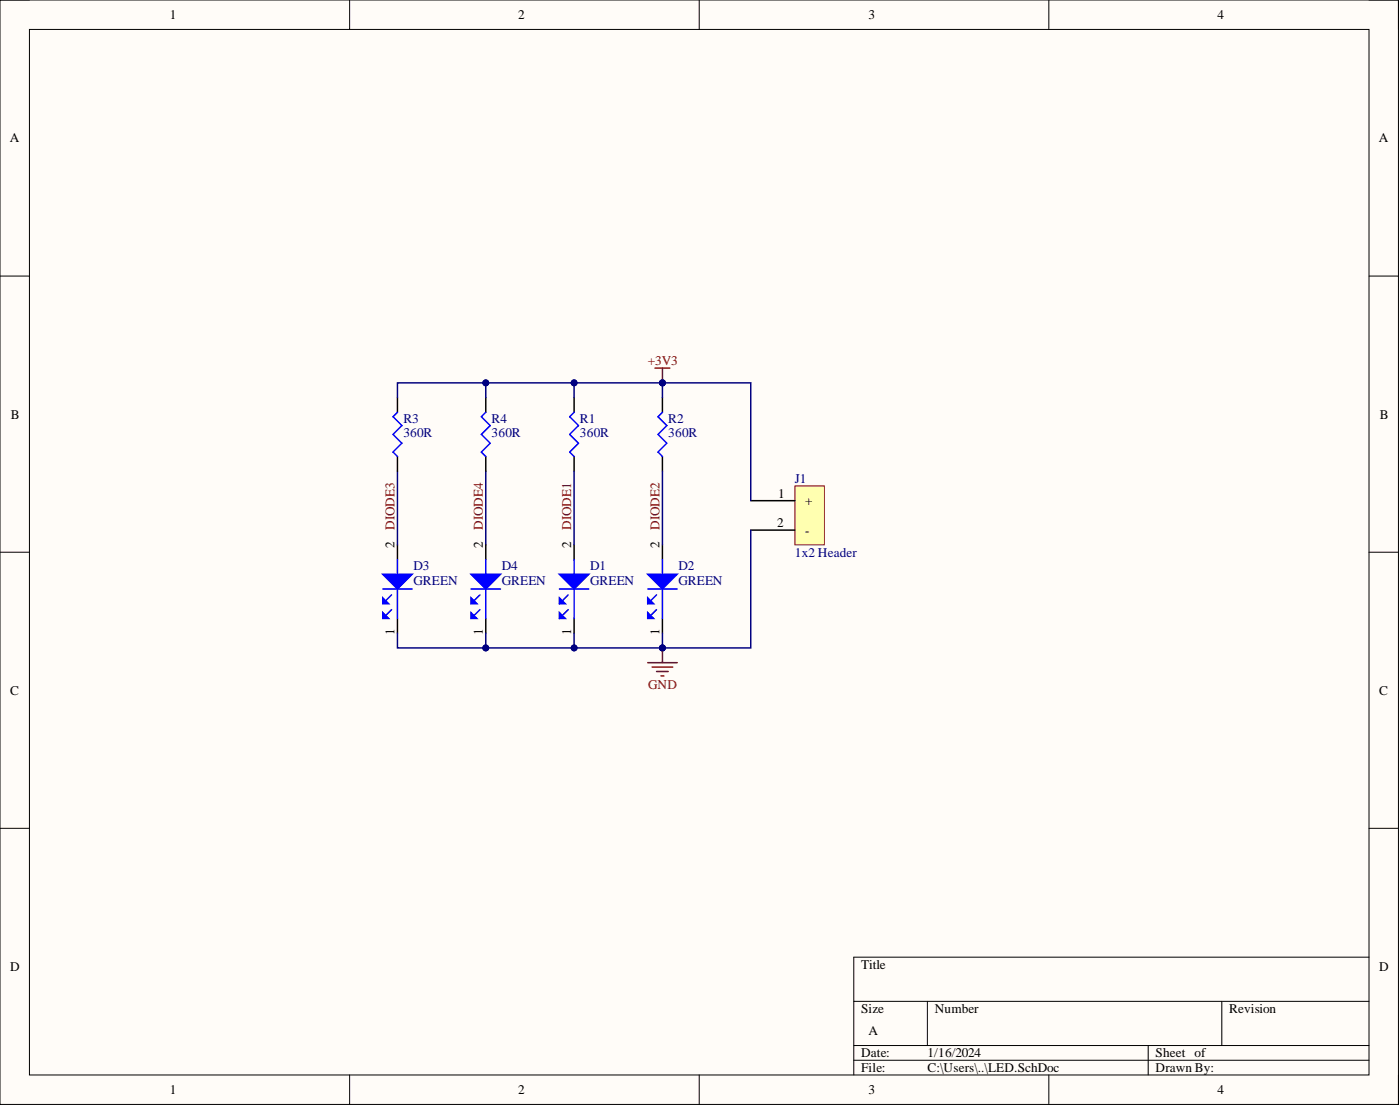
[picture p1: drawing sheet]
<svg xmlns="http://www.w3.org/2000/svg" width="241mm" height="190mm" viewBox="0 0 241 190" stroke-linecap="round" stroke-linejoin="round" font-family="sans-serif">
<path d="M0 0h241v190.2h-241z" fill-rule="evenodd" fill="#fffcf8"/>
<path d="M0 0h241v190.2h-241z" fill="none" stroke="#000" stroke-width=".17"/>
<path d="M5.1 5.1h230.9v180.1h-230.9z" fill-rule="evenodd" fill="#fffcf8"/>
<g fill="none" stroke="#000" stroke-width=".17">
<path d="M0 0h5.1M60.3 0v5.1M120.5 0v5.1M180.8 0v5.1M236 0h5v5.1M5.1 5.1h230.9v180.1h-230.9zM0 47.6h5.1M236 47.6h5M0 95.1h5.1M236 95.1h5M0 142.7h5.1M236 142.7h5"/>
<path d="M147.2 172.5h88.8M159.8 172.5v7.6M210.6 172.5v7.6M236 164.9h-88.8v20.3M60.3 185.2v5M120.5 185.2v5M147.2 180.1h88.8M147.2 182.6h88.8M180.8 185.2v5M197.9 180.1v5.1M241 185.2v5"/>
</g>
<path d="M137 83.7h5.1v10.1h-5.1z" fill-rule="evenodd" fill="#ffffb0"/>
<path d="M137 83.7h5.1v10.1h-5.1z" fill="none" stroke="#800000" stroke-width=".17"/>
<path d="M99 68.5v2.5M99 78.6v2.6M114.2 68.5v2.5M114.2 78.6v2.6M114.2 93.8v2.6M129.4 86.2h7.6M129.4 91.3h7.6M114.2 106.5v2.6" fill="none" stroke="#000" stroke-width=".25"/>
<path d="M99 71l-.8 .8 1.5 1.5-1.5 1.5 1.5 1.5-1.5 1.6 .8 .7M114.2 71l-.8 .8 1.5 1.5-1.5 1.5 1.5 1.5-1.5 1.6 .8 .7M114.2 96.4v2.5M111.6 101.5h5.1M113.2 102.5l-1.6 1.5M114.2 101.5v5" fill="none" stroke="#00f" stroke-width=".25"/>
<path d="M111.6 103l1.1 1h-1.1z" fill="#00f"/>
<path d="M111.6 103l1.1 1h-1.1z" fill="none" stroke="#00f" stroke-width=".25"/>
<path d="M111.6 98.9h5.1l-2.5 2.6z" fill="#00f"/>
<path d="M111.6 98.9h5.1l-2.5 2.6zM113.2 105l-1.6 1.5" fill="none" stroke="#00f" stroke-width=".25"/>
<path d="M111.6 105.5l1.1 1h-1.1z" fill="#00f"/>
<path d="M99 96.4v2.5M96.4 101.5h5.1M97.9 102.5l-1.5 1.5M99 101.5v5M111.6 105.5l1.1 1h-1.1z" fill="none" stroke="#00f" stroke-width=".25"/>
<path d="M99 93.8v2.6M99 106.5v2.6" fill="none" stroke="#000" stroke-width=".25"/>
<path d="M96.4 103l1 1h-1z" fill="#00f"/>
<path d="M96.4 103l1 1h-1z" fill="none" stroke="#00f" stroke-width=".25"/>
<path d="M96.4 98.9h5.1l-2.5 2.6z" fill="#00f"/>
<path d="M96.4 98.9h5.1l-2.5 2.6zM97.9 105l-1.5 1.5" fill="none" stroke="#00f" stroke-width=".25"/>
<path d="M96.4 105.5l1 1h-1z" fill="#00f"/>
<path d="M96.4 105.5l1 1h-1z" fill="none" stroke="#00f" stroke-width=".25"/>
<path d="M114.2 68.5v-2.6h15.2v20.3" fill="none" stroke="#000080" stroke-width=".25"/>
<circle cx="114.2" cy="65.9" r=".51" fill="#000080"/>
<circle cx="114.2" cy="65.9" r=".51" fill="none" stroke="#000080" stroke-width=".17"/>
<path d="M114.2 65.9h-15.2v2.6" fill="none" stroke="#000080" stroke-width=".25"/>
<circle cx="114.2" cy="65.9" r=".51" fill="#000080"/>
<circle cx="114.2" cy="65.9" r=".51" fill="none" stroke="#000080" stroke-width=".17"/>
<circle cx="99" cy="65.9" r=".51" fill="#000080"/>
<circle cx="99" cy="65.9" r=".51" fill="none" stroke="#000080" stroke-width=".17"/>
<path d="M99 81.2v12.6M114.2 81.2v12.6M129.4 91.3v20.3h-30.4v-2.5" fill="none" stroke="#000080" stroke-width=".25"/>
<circle cx="99" cy="111.6" r=".51" fill="#000080"/>
<circle cx="99" cy="111.6" r=".51" fill="none" stroke="#000080" stroke-width=".17"/>
<circle cx="114.2" cy="111.6" r=".51" fill="#000080"/>
<circle cx="114.2" cy="111.6" r=".51" fill="none" stroke="#000080" stroke-width=".17"/>
<path d="M114.2 109.1v2.5" fill="none" stroke="#000080" stroke-width=".25"/>
<circle cx="114.2" cy="111.6" r=".51" fill="#000080"/>
<circle cx="114.2" cy="111.6" r=".51" fill="none" stroke="#000080" stroke-width=".17"/>
<path d="M111.6 114.1h5.1M112.4 114.9h3.5M113.2 115.7h2M113.9 116.4h.5M114.2 111.6v2.5" fill="none" stroke="#800000" stroke-width=".25"/>
<circle cx="114.2" cy="111.6" r=".51" fill="#000080"/>
<circle cx="114.2" cy="111.6" r=".51" fill="none" stroke="#000080" stroke-width=".17"/>
<path d="M112.9 63.4h2.5M114.2 63.4v2.5" fill="none" stroke="#800000" stroke-width=".25"/>
<circle cx="114.2" cy="65.9" r=".51" fill="#000080"/>
<circle cx="114.2" cy="65.9" r=".51" fill="none" stroke="#000080" stroke-width=".17"/>
<path d="M83.7 81.2v12.6" fill="none" stroke="#000080" stroke-width=".25"/>
<path d="M68.5 93.8v2.6M68.5 106.5v2.6" fill="none" stroke="#000" stroke-width=".25"/>
<path d="M68.5 96.4v2.5M66 101.5h5M67.5 102.5l-1.5 1.5M68.5 101.5v5" fill="none" stroke="#00f" stroke-width=".25"/>
<path d="M66 103l1 1h-1z" fill="#00f"/>
<path d="M66 103l1 1h-1z" fill="none" stroke="#00f" stroke-width=".25"/>
<path d="M66 98.9h5l-2.5 2.6z" fill="#00f"/>
<path d="M66 98.9h5l-2.5 2.6zM67.5 105l-1.5 1.5" fill="none" stroke="#00f" stroke-width=".25"/>
<path d="M66 105.5l1 1h-1z" fill="#00f"/>
<path d="M68.5 71l-.8 .8 1.6 1.5-1.6 1.5 1.6 1.5-1.6 1.6 .8 .7M83.7 71l-.7 .8 1.5 1.5-1.5 1.5 1.5 1.5-1.5 1.6 .7 .7M83.7 96.4v2.5M66 105.5l1 1h-1zM81.2 101.5h5.1M82.7 102.5l-1.5 1.5M83.7 101.5v5" fill="none" stroke="#00f" stroke-width=".25"/>
<path d="M68.5 81.2v12.6" fill="none" stroke="#000080" stroke-width=".25"/>
<path d="M68.5 68.5v2.5M68.5 78.6v2.6M83.7 68.5v2.5M83.7 78.6v2.6M83.7 93.8v2.6M83.7 106.5v2.6" fill="none" stroke="#000" stroke-width=".25"/>
<path d="M81.2 103l1 1h-1z" fill="#00f"/>
<path d="M81.2 103l1 1h-1z" fill="none" stroke="#00f" stroke-width=".25"/>
<path d="M81.2 98.9h5.1l-2.6 2.6z" fill="#00f"/>
<path d="M81.2 98.9h5.1l-2.6 2.6zM82.7 105l-1.5 1.5" fill="none" stroke="#00f" stroke-width=".25"/>
<path d="M81.2 105.5l1 1h-1z" fill="#00f"/>
<path d="M81.2 105.5l1 1h-1z" fill="none" stroke="#00f" stroke-width=".25"/>
<path d="M99 65.9h-15.3v2.6" fill="none" stroke="#000080" stroke-width=".25"/>
<circle cx="83.7" cy="65.9" r=".51" fill="#000080"/>
<circle cx="83.7" cy="65.9" r=".51" fill="none" stroke="#000080" stroke-width=".17"/>
<circle cx="99" cy="65.9" r=".51" fill="#000080"/>
<circle cx="99" cy="65.9" r=".51" fill="none" stroke="#000080" stroke-width=".17"/>
<path d="M83.7 65.9h-15.2v2.6" fill="none" stroke="#000080" stroke-width=".25"/>
<circle cx="83.7" cy="65.9" r=".51" fill="#000080"/>
<circle cx="83.7" cy="65.9" r=".51" fill="none" stroke="#000080" stroke-width=".17"/>
<path d="M68.5 109.1v2.5h30.5" fill="none" stroke="#000080" stroke-width=".25"/>
<circle cx="83.7" cy="111.6" r=".51" fill="#000080"/>
<circle cx="83.7" cy="111.6" r=".51" fill="none" stroke="#000080" stroke-width=".17"/>
<circle cx="99" cy="111.6" r=".51" fill="#000080"/>
<circle cx="99" cy="111.6" r=".51" fill="none" stroke="#000080" stroke-width=".17"/>
<path d="M83.7 109.1v2.5" fill="none" stroke="#000080" stroke-width=".25"/>
<circle cx="83.7" cy="111.6" r=".51" fill="#000080"/>
<circle cx="83.7" cy="111.6" r=".51" fill="none" stroke="#000080" stroke-width=".17"/>
<g font-size="2.3">
<text x="29.3" y="3.3">1</text>
<text x="89.3" y="3.3">2</text>
<text x="149.7" y="3.3">3</text>
<text x="209.8" y="3.3">4</text>
<text x="1.7" y="24.5">A</text>
<text x="237.7" y="24.5">A</text>
<text x="1.9" y="72.1">B</text>
<text x="237.8" y="72.1">B</text>
<text x="134.1" y="85.7">1</text>
<text x="138.8" y="87">+</text>
<text x="68" y="94.4" transform="rotate(-90 68 94.4)">2</text>
<text x="83.2" y="94.4" transform="rotate(-90 83.2 94.4)">2</text>
<text x="98.4" y="94.4" transform="rotate(-90 98.4 94.4)">2</text>
<text x="113.7" y="94.4" transform="rotate(-90 113.7 94.4)">2</text>
<text x="134" y="90.8">2</text>
<text x="138.8" y="92.1">-</text>
<text x="68" y="109.4" transform="rotate(-90 68 109.4)">1</text>
<text x="83.2" y="109.4" transform="rotate(-90 83.2 109.4)">1</text>
<text x="98.4" y="109.4" transform="rotate(-90 98.4 109.4)">1</text>
<text x="113.7" y="109.4" transform="rotate(-90 113.7 109.4)">1</text>
<text x="1.8" y="119.6">C</text>
<text x="237.7" y="119.6">C</text>
<text x="1.8" y="167.2">D</text>
<text x="148.4" y="166.9">Title</text>
<text x="237.7" y="167.2">D</text>
<text x="148.4" y="174.5">Size</text>
<text x="149.7" y="178.3">A</text>
<text x="161.1" y="174.5">Number</text>
<text x="211.9" y="174.5">Revision</text>
<text x="148.4" y="182.1">Date:</text>
<text x="148.4" y="184.7">File:</text>
<text x="159.8" y="182.1">1/16/2024</text>
<text x="159.8" y="184.7">C:\Users\..\LED.SchDoc</text>
<text x="199.2" y="182.1">Sheet of</text>
<text x="199.2" y="184.7">Drawn By:</text>
<text x="29.3" y="188.5">1</text>
<text x="89.3" y="188.5">2</text>
<text x="149.7" y="188.5">3</text>
<text x="209.8" y="188.5">4</text>
</g>
<g font-size="2.3" fill="#800000">
<text x="111.6" y="62.9">+3V3</text>
<text x="68" y="91.3" transform="rotate(-90 68 91.3)">DIODE3</text>
<text x="83.2" y="91.3" transform="rotate(-90 83.2 91.3)">DIODE4</text>
<text x="98.4" y="91.3" transform="rotate(-90 98.4 91.3)">DIODE1</text>
<text x="113.7" y="91.3" transform="rotate(-90 113.7 91.3)">DIODE2</text>
<text x="111.7" y="118.7">GND</text>
</g>
<g font-size="2.3" fill="#000080">
<text x="69.5" y="72.8">R3</text>
<text x="69.5" y="75.3">360R</text>
<text x="84.7" y="72.8">R4</text>
<text x="84.7" y="75.3">360R</text>
<text x="100" y="72.8">R1</text>
<text x="100" y="75.3">360R</text>
<text x="115.2" y="72.8">R2</text>
<text x="115.2" y="75.3">360R</text>
<text x="137" y="83.2">J1</text>
<text x="137" y="95.9">1x2 Header</text>
<text x="71.3" y="98.2">D3</text>
<text x="71.3" y="100.7">GREEN</text>
<text x="86.5" y="98.2">D4</text>
<text x="86.5" y="100.7">GREEN</text>
<text x="101.7" y="98.2">D1</text>
<text x="101.7" y="100.7">GREEN</text>
<text x="117" y="98.2">D2</text>
<text x="117" y="100.7">GREEN</text>
</g>
</svg>
